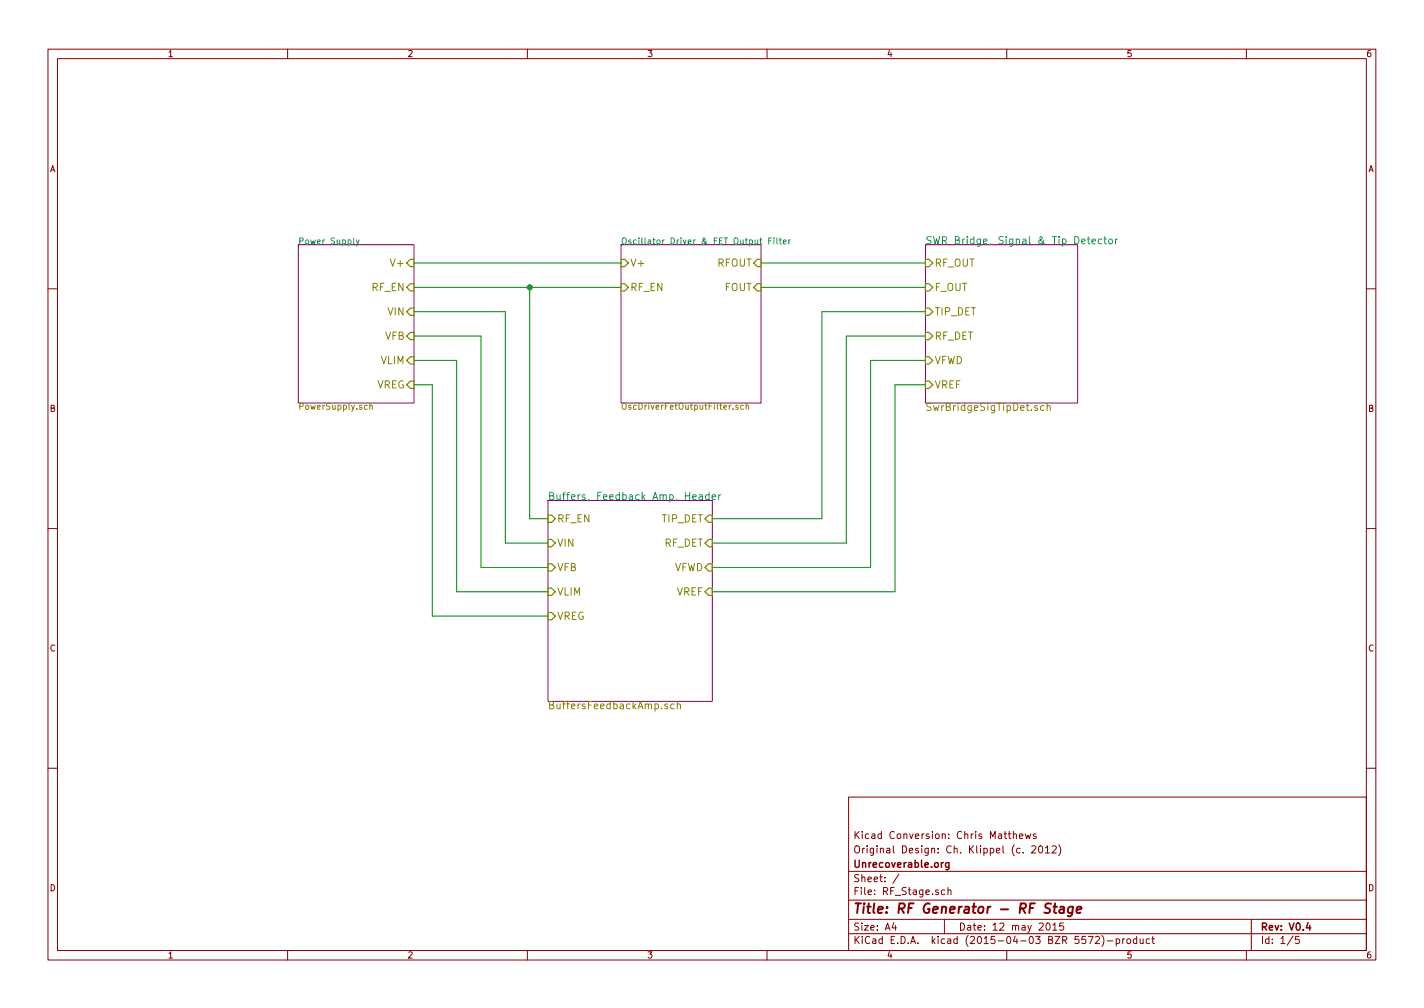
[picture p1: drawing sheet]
EESchema Schematic File Version 2
LIBS:RF_Stage-rescue
LIBS:power
LIBS:device
LIBS:transistors
LIBS:conn
LIBS:linear
LIBS:regul
LIBS:74xx
LIBS:cmos4000
LIBS:adc-dac
LIBS:memory
LIBS:xilinx
LIBS:microcontrollers
LIBS:dsp
LIBS:microchip
LIBS:analog_switches
LIBS:motorola
LIBS:texas
LIBS:intel
LIBS:audio
LIBS:interface
LIBS:digital-audio
LIBS:philips
LIBS:display
LIBS:cypress
LIBS:siliconi
LIBS:opto
LIBS:atmel
LIBS:contrib
LIBS:valves
LIBS:cm-power
LIBS:cm-regulator
LIBS:cm-rf
LIBS:w_transistor
LIBS:cm-osc
LIBS:cm-ic
LIBS:cm-conn
LIBS:w_analog
LIBS:cm-analog
LIBS:w_connectors
LIBS:RF_Stage-cache
EELAYER 25 0
EELAYER END
$Descr A4 11693 8268
encoding utf-8
Sheet 1 5
Title "RF Generator - RF Stage"
Date "12 may 2015"
Rev "V0.4"
Comp "Unrecoverable.org"
Comment1 "Original Design: Ch. Klippel (c. 2012)"
Comment2 "Kicad Conversion: Chris Matthews"
Comment3 ""
Comment4 ""
$EndDescr
$Sheet
S 2450 2000 950  1300
U 555147D5
F0 "Power Supply" 50
F1 "PowerSupply.sch" 50
F2 "RF_EN" I R 3400 2350 60 
F3 "VIN" I R 3400 2550 60 
F4 "V+" I R 3400 2150 60 
F5 "VFB" I R 3400 2750 60 
F6 "VLIM" I R 3400 2950 60 
F7 "VREG" I R 3400 3150 60 
$EndSheet
$Sheet
S 5100 2000 1150 1300
U 555162AE
F0 "Oscillator Driver & FET Output Filter" 50
F1 "OscDriverFetOutputFilter.sch" 50
F2 "V+" I L 5100 2150 60 
F3 "RFOUT" I R 6250 2150 60 
F4 "RF_EN" I L 5100 2350 60 
F5 "F_OUT" I R 6250 2350 60 
$EndSheet
$Sheet
S 7600 2000 1250 1300
U 5553334F
F0 "SWR Bridge, Signal & Tip Detector" 60
F1 "SwrBridgeSigTipDet.sch" 60
F2 "RF_OUT" I L 7600 2150 60 
F3 "VFWD" I L 7600 2950 60 
F4 "VREF" I L 7600 3150 60 
F5 "TIP_DET" I L 7600 2550 60 
F6 "F_OUT" I L 7600 2350 60 
F7 "RF_DET" I L 7600 2750 60 
$EndSheet
$Sheet
S 4500 4100 1350 1650
U 5555CB3F
F0 "Buffers, Feedback Amp, Header" 60
F1 "BuffersFeedbackAmp.sch" 60
F2 "VIN" I L 4500 4450 60 
F3 "TIP_DET" I R 5850 4250 60 
F4 "RF_DET" I R 5850 4450 60 
F5 "VFWD" I R 5850 4650 60 
F6 "VREF" I R 5850 4850 60 
F7 "VREG" I L 4500 5050 60 
F8 "VFB" I L 4500 4650 60 
F9 "VLIM" I L 4500 4850 60 
F10 "RF_EN" I L 4500 4250 60 
$EndSheet
Wire Wire Line
	3400 2350 5100 2350
Wire Wire Line
	5100 2150 3400 2150
Wire Wire Line
	4500 4250 4350 4250
Wire Wire Line
	4350 4250 4350 2350
Connection ~ 4350 2350
Wire Wire Line
	4500 4450 4150 4450
Wire Wire Line
	4150 4450 4150 2550
Wire Wire Line
	4150 2550 3400 2550
Wire Wire Line
	4500 4650 3950 4650
Wire Wire Line
	3950 4650 3950 2750
Wire Wire Line
	3950 2750 3400 2750
Wire Wire Line
	4500 4850 3750 4850
Wire Wire Line
	3750 4850 3750 2950
Wire Wire Line
	3750 2950 3400 2950
Wire Wire Line
	6250 2150 7600 2150
Wire Wire Line
	6250 2350 7600 2350
Wire Wire Line
	7600 2550 6750 2550
Wire Wire Line
	6750 2550 6750 4250
Wire Wire Line
	6750 4250 5850 4250
Wire Wire Line
	5850 4450 6950 4450
Wire Wire Line
	6950 4450 6950 2750
Wire Wire Line
	6950 2750 7600 2750
Wire Wire Line
	7600 2950 7150 2950
Wire Wire Line
	7150 2950 7150 4650
Wire Wire Line
	7150 4650 5850 4650
Wire Wire Line
	7600 3150 7350 3150
Wire Wire Line
	7350 3150 7350 4850
Wire Wire Line
	7350 4850 5850 4850
Wire Wire Line
	4500 5050 3550 5050
Wire Wire Line
	3550 5050 3550 3150
Wire Wire Line
	3550 3150 3400 3150
$EndSCHEMATC
